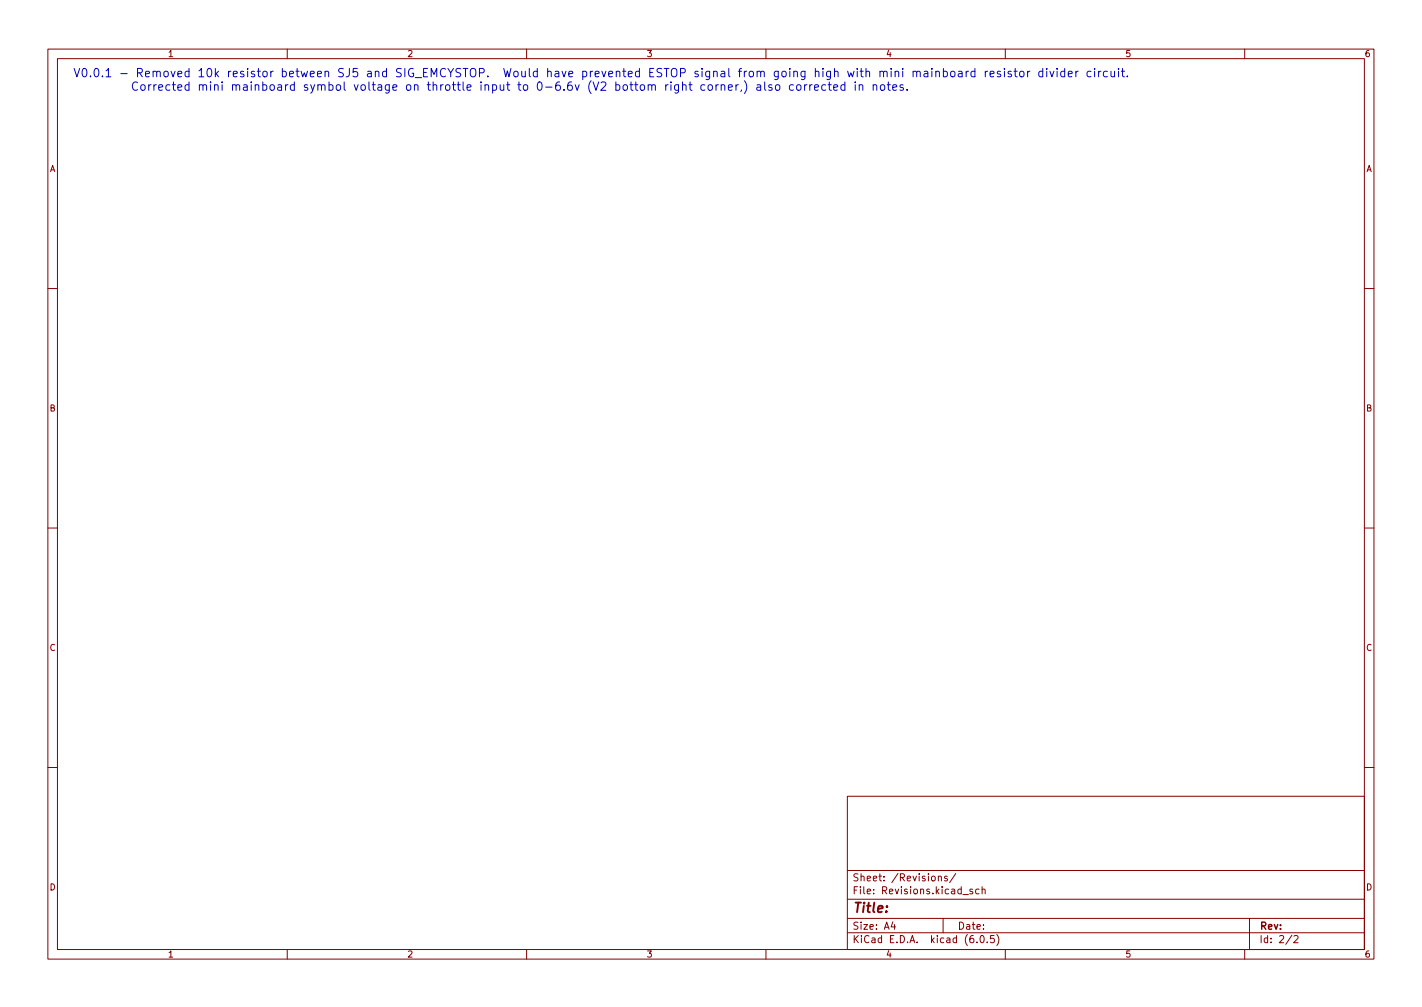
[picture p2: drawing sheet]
<svg xmlns="http://www.w3.org/2000/svg" width="297mm" height="210mm" viewBox="0 0 297 210" stroke-linecap="round" stroke-linejoin="round" font-family="sans-serif">
<g fill="none" stroke="#840000" stroke-width=".21">
<path d="M10 10.2h277v190.1h-277zM12 12.2h273v186.1h-273zM60 10.2v2M110 10.2v2M160 10.2v2M210 10.2v2M260 10.2v2M10 60.2h2M285 60.2h2M10 110.2h2M285 110.2h2M10 160.2h2"/>
<path d="M177 166.3h108v32h-108zM285 160.2h2M60 198.3v2M110 198.3v2M160 198.3v2M177 194.8h108M177 191.8h108M177 187.8h108M177 181.8h108M186.5 192.5l-.4 1h1M186.9 193v1M196 183.1l.2-.2 .4 .1v.9"/>
<path d="M196 182.9v1M197 191.8v3M197.9 183l-.4-.1-.2 .2 .1 .3 .5 .1v.4h-.6M199.6 182.4l-1.2 1.9M201.1 186.8h1.2M203.1 185.7l-.3-.1-.2 .2v.3l.5 .1v.4h-.5M204.1 196.7v.1M204.5 185.7l-.4-.1-.3 .3 .1 .7h.6M204.9 195.4l.2-.1a.8 .8 0 0 1 .5 .8 .8 .8 0 0 1-.5 .7 1 1 0 0 1-.2-1.4zM205.1 185.8l.3-.2 .3 .1 .1 .9M205.1 185.1v1.5M206.2 196.7v.1"/>
<path d="M207.6 195.3h-.7v.7l.2-.1 .5 .1 .1 .2-.1 .5-.2 .1-.5-.1M208.2 195.1a1.72 1.72 0 0 1 0 2.3M210 198.3v2M260 198.3v2M261 191.8v6.5M269.9 195.3l-1.3 1.9M270.3 195.5l.6-.2 .3 .5-1 1h1"/>
</g>
<g fill="none" stroke="#0000c2" stroke-width=".21">
<path d="M148.1 17.8l.4-.1 .3 .3v.5l-.3 .4-.4-.1-.2-.3v-.5zM149.6 17.7v1.2M150.1 17.7l-.4 .1-.1 .2M150.6 17.9l.3-.2 .4 .1 .1 1.1M150.6 17.7v1.2M152.1 18.3l.9-.2-.1-.3-.5-.1-.3 .2 .1 .9h.7M153.7 17.7v1.2M154.2 17.7l-.3 .1-.2 .2M154.9 18.8l-.2 .3M155.5 16.9a2.01 2.01 0 0 1 0 2.6M158.1 17.8h.7l.1 1.1M158.9 18.1l-.6 .1a.34 .34 0 0 0-.2 .3 .34 .34 0 0 0 .2 .4l.6-.1"/>
<path d="M159.7 17.1v1.5l.3 .3M161.2 17.8l-.4-.1-.2 .2v.3l.6 .2v.4h-.6M162.1 17.8l.5-.1 .3 .3v.5l-.3 .4-.5-.1-.1-.3v-.5zM165.7 17.8l-.5-.1-.3 .3v.5l.2 .3h.6M166.5 17.9l.2-.2 .5 .2 .1 .6-.2 .3-.4 .1-.2-.2zM168.1 17.7v1.2M168.6 17.7l-.4 .1-.1 .2M169.1 17.7v1.2M169.6 17.7l-.3 .1-.2 .2M170.1 18.3l.9-.2-.1-.3-.5-.1-.3 .2 .1 .9h.7M172.5 17.8l-.5-.1-.4 .3v.5l.2 .3h.7M173 17.7h.6"/>
<path d="M173.2 17.1v1.5l.4 .3M174.1 18.3l.9-.2-.1-.3-.5-.1-.3 .2 .1 .9h.7M176.5 17.8l-.5-.1-.4 .3v.5l.2 .3h.7M176.5 17.1v1.8M178.6 17.7v1.2M179.5 17.9l.2-.2 .4 .1 .1 1.1M179.5 17.7v1.2M182.4 17.9l.2-.2 .5 .1v1.1M182.4 17.7v1.2M184.1 17.8l.4-.1 .3 .3v.5l-.3 .4-.4-.1-.2-.3v-.5zM185.3 17.7h.7M185.6 17.1v1.5l.4 .3"/>
<path d="M186.5 18.3l.8-.2-.1-.3-.5-.1-.2 .2 .1 .9h.6M188.6 17.8l-.4-.1-.2 .2 .1 .3 .5 .2v.4h-.6M189.5 18.7v.2M194.6 14.3v.2M195.5 15l.2-.1 .4 .1 .1 1M195.5 14.9v1.1M197.1 15l.5-.1 .3 .3v.5l-.2 .3h-.6M197.1 14.3v1.7M198.6 15l.3-.1 .5 .1 .1 .7-.2 .3h-.4l-.3-.1zM200.2 15h.7l.1 1M201 15.3l-.6 .1a.34 .34 0 0 0-.3 .3 .34 .34 0 0 0 .3 .3h.6M201.8 14.9v1.1"/>
<path d="M202.3 14.9l-.3 .1-.2 .2M203.6 15l-.5-.1-.3 .3v.5l.2 .3h.6M203.6 14.3v1.7M205.8 14.9v1.1M206.3 14.9l-.3 .1-.2 .2M206.8 15.5l.8-.2v-.3l-.5-.1-.3 .2 .1 .9h.7M209 15l-.4-.1-.3 .2 .1 .3 .6 .1v.5h-.7M209.8 14.3v.2M209.8 14.9v1.1M211.2 15l-.4-.1-.2 .2v.3l.6 .1v.5h-.6M211.8 14.9h.7M212.1 14.3v1.5l.4 .2"/>
<path d="M213.1 15l.2-.1 .5 .1 .1 .7-.2 .3h-.4l-.2-.1zM214.6 14.9v1.1M215.1 14.9l-.3 .1-.2 .2M217.8 15l-.5-.1-.3 .3v.5l.1 .3h.7M217.8 14.3v1.7M218.6 14.3v.2M218.6 14.9v1.1M219.3 14.9l.4 1.1 .4-1.1M220.8 14.3v.2M220.8 14.9v1.1M222.4 15l-.5-.1-.3 .3v.5l.1 .3h.7M222.4 14.3v1.7"/>
<path d="M223.1 15.5l.9-.2-.1-.3-.5-.1-.3 .2 .1 .9h.7M224.7 14.9v1.1M225.2 14.9l-.3 .1-.2 .2M227.9 15l-.5-.1-.3 .3v.5l.1 .3h.7M228.6 14.3v.2M228.6 14.9v1.1M229.5 14.9v1.1M230 14.9l-.4 .1-.1 .2M231.3 15l-.5-.1-.3 .3v.5l.1 .3h.7M232.1 14.9v1.1h.5l.2-.1M232.8 14.9v1.1M233.6 14.3v.2"/>
<path d="M233.6 14.9v1.1M234.2 14.9h.7M234.5 14.3v1.5l.4 .2M235.5 15.9v.1"/>
</g>
<text font-size="2.8" fill="#840000" x="178" y="190.6">Title:</text>
<g font-size="2.4" fill="#0000c2">
<text x="15.2" y="16.1">V0.0.1 - Removed 10k resistor between SJ5 and SIG_EMCYSTOP. Would have prevented ESTOP signal from going high with mini mainboard resistor divider circuit.</text>
<text x="21.3" y="18.9">Corrected mini mainboard symbol voltage on throttle input to 0-6.6v (V2 bottom right corner,) also corrected in notes.</text>
</g>
<g font-size="2.1" fill="#840000">
<text x="178" y="184">Sheet: /Revisions/</text>
<text x="178" y="186.7">File: Revisions.kicad_sch</text>
<text x="178" y="196.9">KiCad E.D.A. kicad (6.0.5)</text>
<text x="178" y="194.1">Size: A4</text>
<text x="200" y="194.1">Date:</text>
<text x="263" y="194.1">Rev:</text>
<text x="263" y="196.9">Id: 2/2</text>
</g>
<g font-size="1.8" fill="#840000">
<text x="35" y="11.9">1</text>
<text x="85" y="11.9">2</text>
<text x="135" y="11.9">3</text>
<text x="185" y="11.9">4</text>
<text x="235" y="11.9">5</text>
<text x="285" y="11.9">6</text>
<text x="10.3" y="35.9">A</text>
<text x="285.3" y="35.9">A</text>
<text x="10.3" y="85.9">B</text>
<text x="285.3" y="85.9">B</text>
<text x="10.3" y="135.9">C</text>
<text x="285.3" y="135.9">C</text>
<text x="10.3" y="185.9">D</text>
<text x="285.3" y="185.9">D</text>
<text x="35" y="199.9">1</text>
<text x="85" y="199.9">2</text>
<text x="135" y="199.9">3</text>
<text x="185" y="199.9">4</text>
<text x="235" y="199.9">5</text>
<text x="285" y="199.9">6</text>
</g>
</svg>
